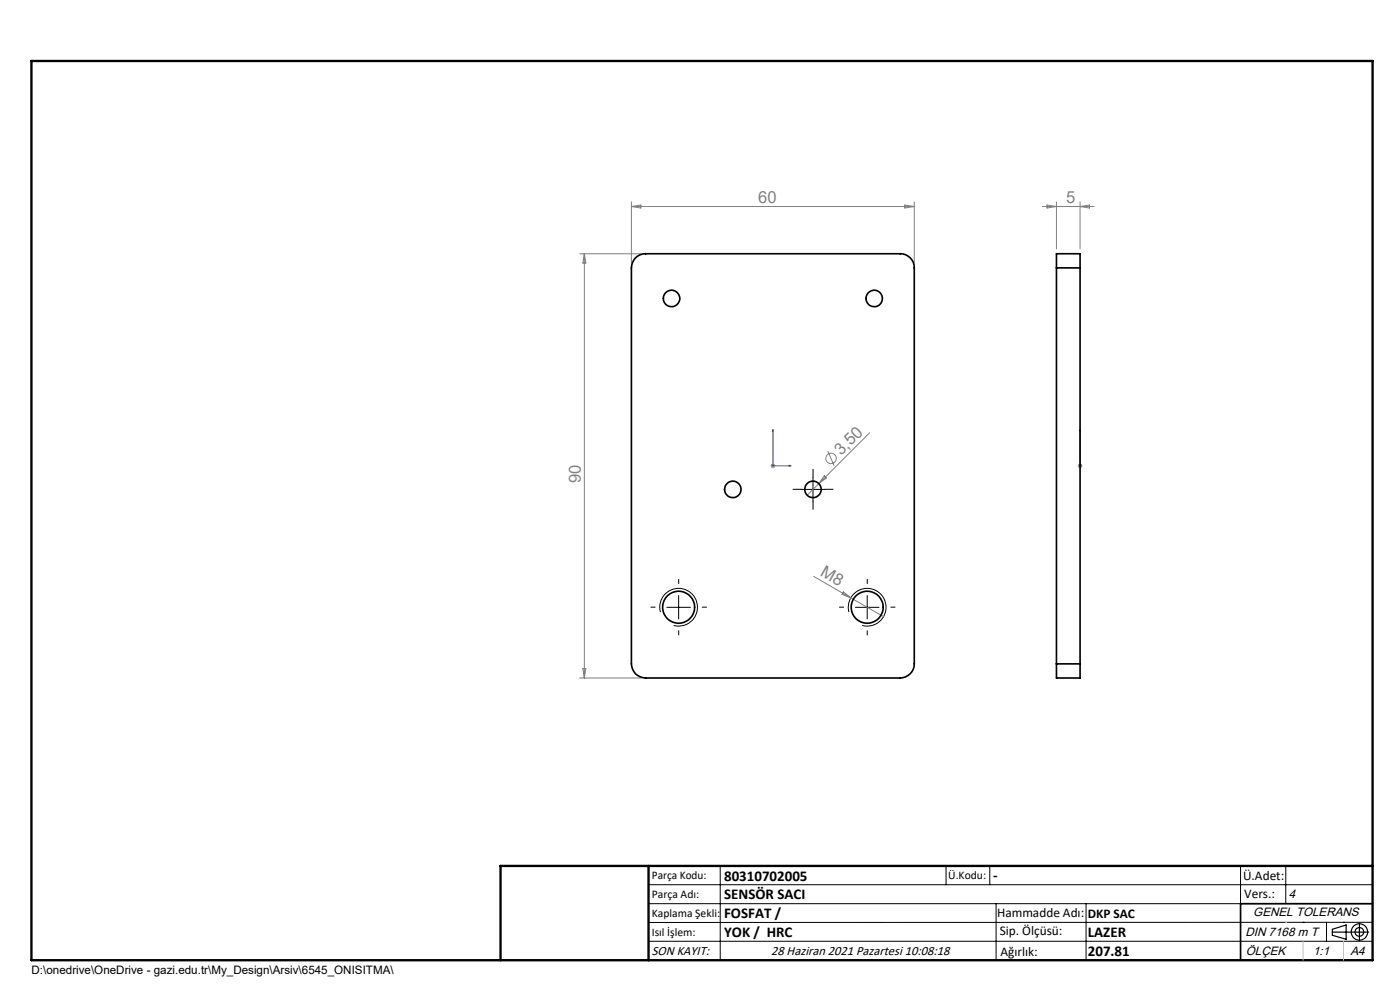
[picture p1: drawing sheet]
<svg xmlns="http://www.w3.org/2000/svg" width="297mm" height="210mm" viewBox="0 0 297 210" stroke-linecap="round" stroke-linejoin="round" font-family="sans-serif">
<g fill="none" stroke="#808080" stroke-width=".21">
<path d="M123 53.8h13M124 53.8v90M124 53.8l.3 2h-.7zM133.9 42.8v13M133.9 43.8h60.1M133.9 43.8l2.1-.3v.6zM191.9 43.5l2.1 .3-2.1 .3zM194 42.8v13M221.1 43.8h11M222.1 43.5l2 .3-2 .3zM224.1 42.8v10M229.1 42.8v10"/>
<path d="M229.1 43.8l2-.3v.6zM163.5 98.8h1M163.6 98.5l.7 .7M164 98.3v1M164.3 98.5l-.7 .7M175.6 95.7l1.4 3.1M184.5 91.8l-13.3 13.2M228.6 98.8h1M228.8 98.5l.7 .7M229.1 98.3v1M229.5 98.5l-.7 .7M174.9 100.9l.4 .5-1.6 1.2z"/>
<path d="M172.6 122.3l7.9 4.5M178.9 125.5l1.6 1.3-1.9-.7zM180.5 126.8l6.9 4M123 143.8h13M123.6 141.8h.7l-.3 2z"/>
<circle cx="176.3" cy="97.2" r="1.1"/>
</g>
<g fill="none" stroke="#000" stroke-width=".21">
<path d="M170 103.8h5M172.5 101.3v5M140.1 129.8a4 4 0 0 1 3.5-5 4 4 0 0 1 4.3 4.4 4 4 0 0 1-5 3.5M141.5 128.8h5M144 126.3v5M180.1 129.8a4 4 0 0 1 3.5-5 4 4 0 0 1 4.4 4.4 4 4 0 0 1-5.1 3.5M181.5 128.8h5M184 126.3v5M137.6 187.7h153.6M137.6 191.7h153.6M137.6 199.7h153.6M152.8 183.7v20"/>
<path d="M200.7 183.7v4M210 183.7v4M211.3 191.7v12M230.4 191.7v12M263.2 183.7v20M272.8 183.7v8M276.4 195.6h.1M281.4 195.6v4.1M285 195.6h.1M291.2 195.6l-153.6 .1"/>
</g>
<g fill="none" stroke="#000" stroke-width=".25">
<path d="M282.6 197.7h7.8M282.6 197.1l3-.9v3l-3-.8zM288.4 195.8v3.8M106.2 203.7h185"/>
<circle cx="288.4" cy="197.7" r="1.74"/>
<circle cx="288.4" cy="197.7" r=".93"/>
</g>
<path d="M164 91.1v7.7h3.8M164 91.1v.4h-.1zM167.4 98.7l.4 .1-.4 .1zM229.1 98.7v.2zM229.1 91.1v.4v-.4M229.1 98.8h.1M229.1 91.1v7.7" fill="none" stroke="#00f" stroke-width=".21"/>
<path d="M170 103.8h-1.8M172.5 101.3v-1.8M172.5 106.3v1.7M175 103.8h1.7M139 128.8h-.9M144 123.8v-.9M144 133.8v.9M149 128.8h.9M179 128.8h-.9M184 123.8v-.9M184 133.8v.9M189 128.8h.9" fill="none" stroke="#000" stroke-width=".21" stroke-dasharray="15.2 1.3 1.3 1.3"/>
<path d="M291.2 191.7h-28v12" fill="none" stroke="#000" stroke-width=".35"/>
<path d="M6.7 12.9h284.5v190.8h-284.5zM137.6 183.7v20M291.2 183.7h-185v20" fill="none" stroke="#000" stroke-width=".5"/>
<path d="M276.4 199.7v4M285 199.7v4" fill="none" stroke="#c0c0c0" stroke-width=".21"/>
<path d="M272.8 195.6h.1" fill="none" stroke="#c0c0c0" stroke-width=".25"/>
<g fill="#00f">
<path d="M167.4 98.7l.4 .1-.4 .1zM164 91.1v.4h-.1z"/>
<path d="M229.1 98.7v.2zM229.1 91.1v.4z"/>
</g>
<g fill="none" stroke="#000" stroke-width=".35">
<path d="M134.8 54.7a3 3 0 0 1 2.1-.9h54.1a2.95 2.95 0 0 1 3 3v84a3 3 0 0 1-3 3h-54.1a3 3 0 0 1-3-3v-84a3.3 3.3 0 0 1 .9-2.1zM224.1 56.8v-3h5v3M224.1 56.8h5M224.1 56.8v84M229.1 56.8v84M224.1 140.8v3h5v-3M224.1 140.8h5"/>
<circle cx="142.5" cy="63.3" r="1.74"/>
<circle cx="185.5" cy="63.3" r="1.74"/>
<circle cx="155.5" cy="103.8" r="1.75"/>
<circle cx="172.5" cy="103.8" r="1.75"/>
<circle cx="144" cy="128.8" r="3.4"/>
<circle cx="184" cy="128.8" r="3.4"/>
</g>
<g font-size="3.5" fill="#808080">
<text x="160.9" y="43">60</text>
<text x="226.2" y="43">5</text>
<text x="178.4" y="96.8" transform="rotate(-45 178.4 96.8)">3,50</text>
<text x="123.2" y="102.5" transform="rotate(-90 123.2 102.5)">90</text>
<text x="173.8" y="122.1" transform="rotate(30 173.8 122.1)">M8</text>
</g>
<g font-size="3.2">
<text x="153.6" y="186.8">80310702005</text>
<text x="153.6" y="190.8">SENSÖR SACI</text>
<text x="210.7" y="186.6">-</text>
<text x="153.6" y="194.8">FOSFAT /</text>
<text x="153.6" y="198.8">YOK / HRC</text>
<text x="230.8" y="198.7">LAZER</text>
<text x="230.8" y="202.8">207.81</text>
</g>
<g font-size="2.8">
<text x="263.7" y="186.7">Ü.Adet:</text>
<text x="263.9" y="190.5">Vers.:</text>
<text x="211.5" y="194.5">Hammadde Adı:</text>
<text x="230.8" y="194.7">DKP SAC</text>
<text x="138.3" y="202.6">SON KAYIT:</text>
<text x="163.6" y="202.6">28 Haziran 2021 Pazartesi 10:08:18</text>
<text x="212.1" y="198.4">Sip. Ölçüsü:</text>
<text x="212.2" y="202.7">Ağırlık:</text>
</g>
<g font-size="2.6">
<text x="273.4" y="190.4">4</text>
<text x="265.9" y="194.4">GENEL TOLERANS</text>
<text x="264.2" y="198.5">DIN 7168 m T</text>
<text x="264.3" y="202.6">ÖLÇEK</text>
<text x="278.5" y="202.6">1:1</text>
<text x="286.5" y="202.6">A4</text>
</g>
<g font-size="2.5">
<text x="138.3" y="186.4">Parça Kodu:</text>
<text x="138.3" y="190.5">Parça Adı:</text>
<text x="201.2" y="186.5">Ü.Kodu:</text>
<text x="138.3" y="194.5">Kaplama Şekli:</text>
<text x="138.3" y="198.6">Isıl İşlem:</text>
<text x="6.7" y="206.7">D:\onedrive\OneDrive - gazi.edu.tr\My_Design\Arsiv\6545_ONISITMA\</text>
</g>
</svg>
